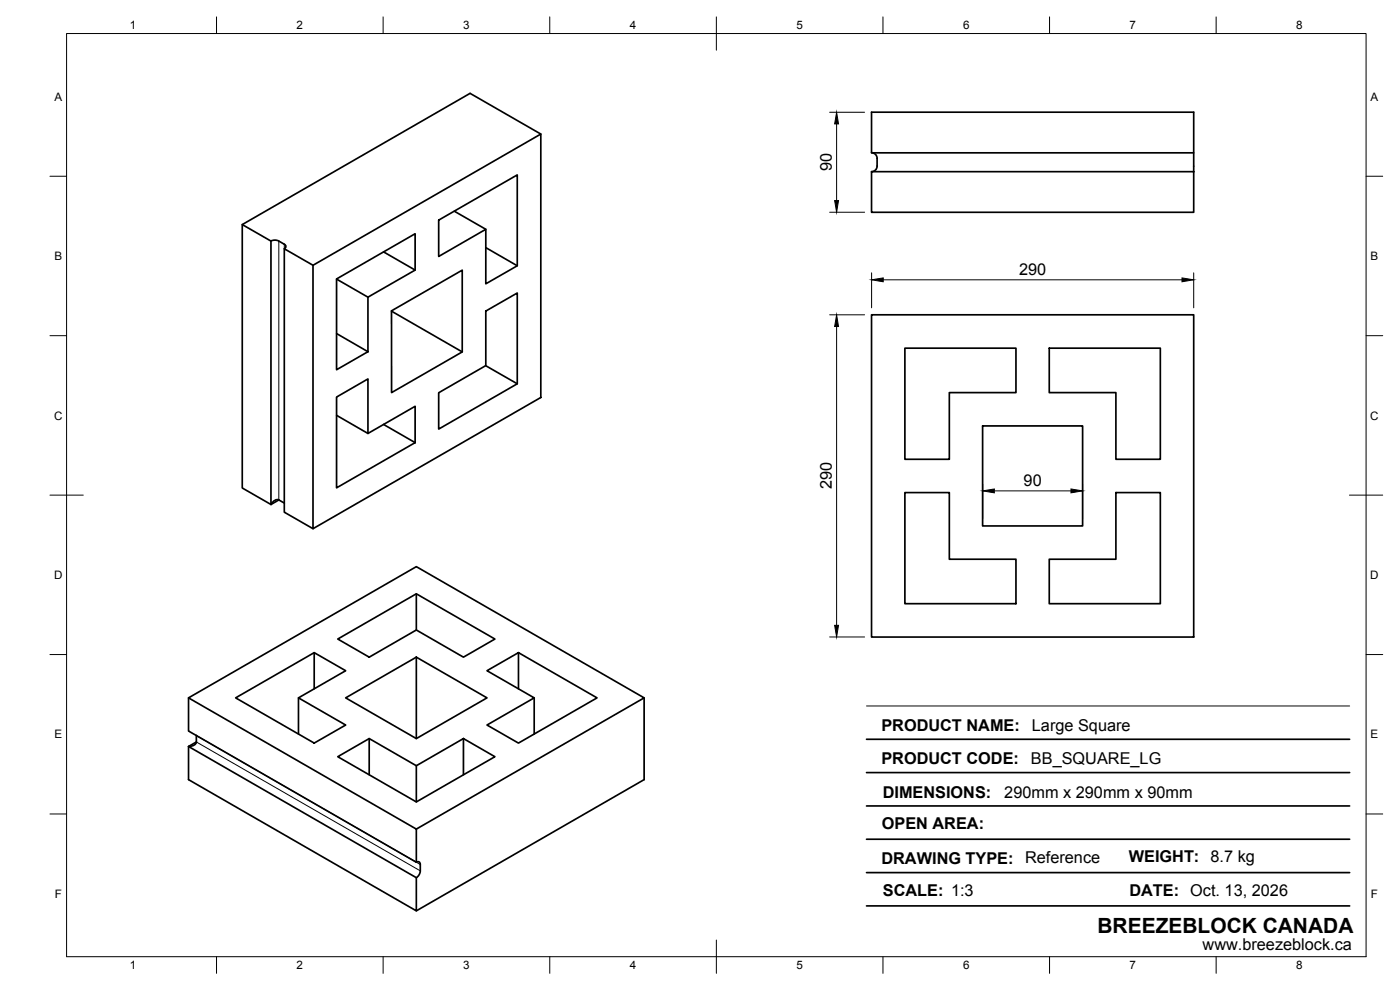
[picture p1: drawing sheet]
<svg xmlns="http://www.w3.org/2000/svg" width="420mm" height="297mm" viewBox="0 0 420 297" stroke-linecap="round" stroke-linejoin="round" font-family="sans-serif">
<!-- layer: Visible -->
<g fill="none" stroke="#000" stroke-width=".51">
<path d="M162.3 40.2l-21.2-12.2-68.4 39.4M261.6 51.5h96.6v12.2h-96.6zM261.6 45.8l.8 .3 .8 1v2.7l-.5 1.2-1.1 .5M358.2 45.9h-96.6v-12.2h96.6v17.8M81.3 72.3l.9-.3a4.1 4.1 0 0 1 3.1 1.3 .71 .71 0 0 1 .5 .7 .71 .71 0 0 1-.5 .6M93.9 79.6l68.4-39.4v79.1l-68.4 39.3zM93.9 79.6l-8.6-5v79.1l8.6 4.9M115.1 75.6l9.5 5.4M131.7 66l23.5-13.5v27.2l-9.4 5.5v-16.4l-14.1 8.1zM136.3 63.4l9.5 5.4M145.8 74.3l9.4 5.4M101 83.7l23.6-13.6v10.9l-14.2 8.2v16.3l-9.4 5.4z"/>
<path d="M101 83.7l9.4 5.5M117.5 93.3l21.2-12.2v24.5l-21.2 12.2zM117.5 93.4l21.2 12.2M145.8 93.3l9.4-5.4v27.3l-23.5 13.5v-10.9l14.1-8.1zM261.6 94.5h96.6v96.6h-96.6zM101 119.1l9.4-5.4v16.4l14.2-8.2v10.9l-23.6 13.6zM101 100.1l9.4 5.4M145.8 109.7l9.4 5.5M271.6 104.5h33.3v13.3h-20v20h-13.3zM314.9 104.5h33.3v33.3h-13.3v-20h-20zM101 124.6l9.4 5.5M115.1 127.3l9.5 5.5"/>
<path d="M294.9 127.8h30v30h-30zM83.7 150l-2.4 1.4-8.6-5v-79l8.6 4.9v79.1M83.7 150l1.6 .9M83.7 150a2.08 2.08 0 0 0-2.4 1.4M271.6 147.8h13.3v20h20v13.3h-33.3zM334.9 147.8h13.3v33.3h-33.3v-13.3h20zM124.9 178.2v10.8M94.3 195.8v10.9M101.4 191.7l23.5-13.5 23.6 13.5-9.4 5.5-14.2-8.2-14.1 8.2zM124.9 197.2v24.4M155.6 195.8v10.9M56.6 209.4l68.3-39.4 68.4 39.4-68.4 39.4z"/>
<path d="M56.6 209.4v9.9l68.3 39.4M70.7 209.4l23.6-13.6 9.4 5.4-14.1 8.2 14.1 8.1-9.4 5.5zM89.6 209.4v10.8M103.7 209.4l21.2-12.2 21.3 12.2-21.3 12.2zM146.2 201.2l9.4-5.4 23.6 13.6-23.6 13.6-9.4-5.5 14.1-8.1zM160.3 209.4v10.8M193.3 209.4v24.5l-68.4 39.4M58.9 220.7v1.9l-2.3 1.4v9.9l68.3 39.4v-10M58.9 220.7h.1M58.9 222.6a2.08 2.08 0 0 1-2.3 1.4l68.3 39.3M101.4 227l9.4-5.4 14.1 8.2 14.2-8.2 9.4 5.4-23.6 13.6zM110.8 221.6v10.9"/>
<path d="M124.9 229.8v10.8M139.1 221.6v10.9M124.9 248.8v9.9M125 258.7a.72 .72 0 0 1 .8-.1 .72 .72 0 0 1 .3 .8 3.9 3.9 0 0 1-.8 3.7l-.3 .2"/>
</g>
<!-- layer: Visible Narrow -->
<path d="M83.7 72.3v77.7M85.3 73.3v1.3M58.9 222.6l67.2 38.7M58.9 220.7l67.2 38.7" fill="none" stroke="#000" stroke-width=".3"/>
<!-- layer: BORDER -->
<g fill="none" stroke="#000" stroke-width=".3">
<path d="M20 10.1h390v276.9h-390zM65 5.1v5M115 5.1v5M165 5.1v5M215 5.1v10M265 5.1v5M315 5.1v5M365 5.1v5M15 52.9h5M410 52.9h5M15 100.7h5M410 100.7h5"/>
<path d="M15 148.6h10M405 148.6h10M15 196.4h5M410 196.4h5M15 244.2h5M410 244.2h5M65 287v5M115 287v5M165 287v5M215 282.1v9.9M265 287v5M315 287v5"/>
<path d="M365 287v5"/>
</g>
<!-- layer: FD_Dimensions -->
<path d="M249 33.7h10.5M251.1 37.2v23M249 63.7h10.5M249 94.5h10.5M251.1 98v89.6M261.6 81.9v10.5M265.1 84h89.6M358.2 81.9v10.5M294.9 145.2v10.5M298.4 147.3h23M324.9 145.2v10.5M249 191.1h10.5" fill="none" stroke="#000" stroke-width=".3"/>
<path d="M251.1 33.7l.6 3.5h-1.2zM250.5 60.2h1.2l-.6 3.5zM251.1 94.5l.6 3.5h-1.2zM261.6 84l3.5-.6v1.1zM354.7 83.4l3.5 .6-3.5 .5zM294.9 147.3l3.5-.6v1.2zM321.4 146.7l3.5 .6-3.5 .6zM250.5 187.6h1.2l-.6 3.5z" fill="#000" stroke="#000" stroke-width=".3"/>
<!-- layer: TITLEBLOCK -->
<path d="M260.1 231.8h144.9M260.1 221.8h144.9M260.1 251.8h144.9M260.1 241.8h144.9M260.1 271.8h144.9M260.1 261.8h144.9" fill="none" stroke="#000" stroke-width=".51"/>
<path d="M260.1 211.8h144.9" fill="none" stroke="#000" stroke-width=".3"/>
<text font-size="6.3" x="329.4" y="279.8">BREEZEBLOCK CANADA</text>
<g font-size="4.9">
<text x="249.6" y="51.4" transform="rotate(-90 249.6 51.4)">90</text>
<text x="305.9" y="82.5">290</text>
<text x="249.6" y="146.8" transform="rotate(-90 249.6 146.8)">290</text>
<text x="307.2" y="145.8">90</text>
<text x="264.5" y="219.4">PRODUCT NAME:</text>
<text x="309.7" y="219.2">Large Square</text>
<text x="264.5" y="229.4">PRODUCT CODE:</text>
<text x="309.4" y="229.2">BB_SQUARE_LG</text>
<text x="264.9" y="239.4">DIMENSIONS:</text>
<text x="301.4" y="239.5">290mm x 290mm x 90mm</text>
<text x="264.6" y="248.8">OPEN AREA:</text>
<text x="264.5" y="259.1">DRAWING TYPE:</text>
<text x="307.6" y="258.9">Reference</text>
<text x="338.8" y="258.7">WEIGHT: 8.7 kg</text>
<text x="264.9" y="268.7">SCALE: 1:3</text>
<text x="339" y="268.9">DATE: Oct. 13, 2026</text>
<text x="360.9" y="285.1">www.breezeblock.ca</text>
</g>
<g font-size="3.5">
<text x="39" y="8.8">1</text>
<text x="89" y="8.8">2</text>
<text x="139" y="8.8">3</text>
<text x="189" y="8.8">4</text>
<text x="239" y="8.8">5</text>
<text x="289" y="8.8">6</text>
<text x="339" y="8.8">7</text>
<text x="389" y="8.8">8</text>
<text x="16.3" y="30.2">A</text>
<text x="411.3" y="30.2">A</text>
<text x="16.3" y="78">B</text>
<text x="411.3" y="78">B</text>
<text x="16.2" y="125.9">C</text>
<text x="411.2" y="125.9">C</text>
<text x="16.2" y="173.7">D</text>
<text x="411.2" y="173.7">D</text>
<text x="16.3" y="221.6">E</text>
<text x="411.3" y="221.6">E</text>
<text x="16.4" y="269.4">F</text>
<text x="411.4" y="269.4">F</text>
<text x="39" y="290.8">1</text>
<text x="89" y="290.8">2</text>
<text x="139" y="290.8">3</text>
<text x="189" y="290.8">4</text>
<text x="239" y="290.8">5</text>
<text x="289" y="290.8">6</text>
<text x="339" y="290.8">7</text>
<text x="389" y="290.8">8</text>
</g>
</svg>
